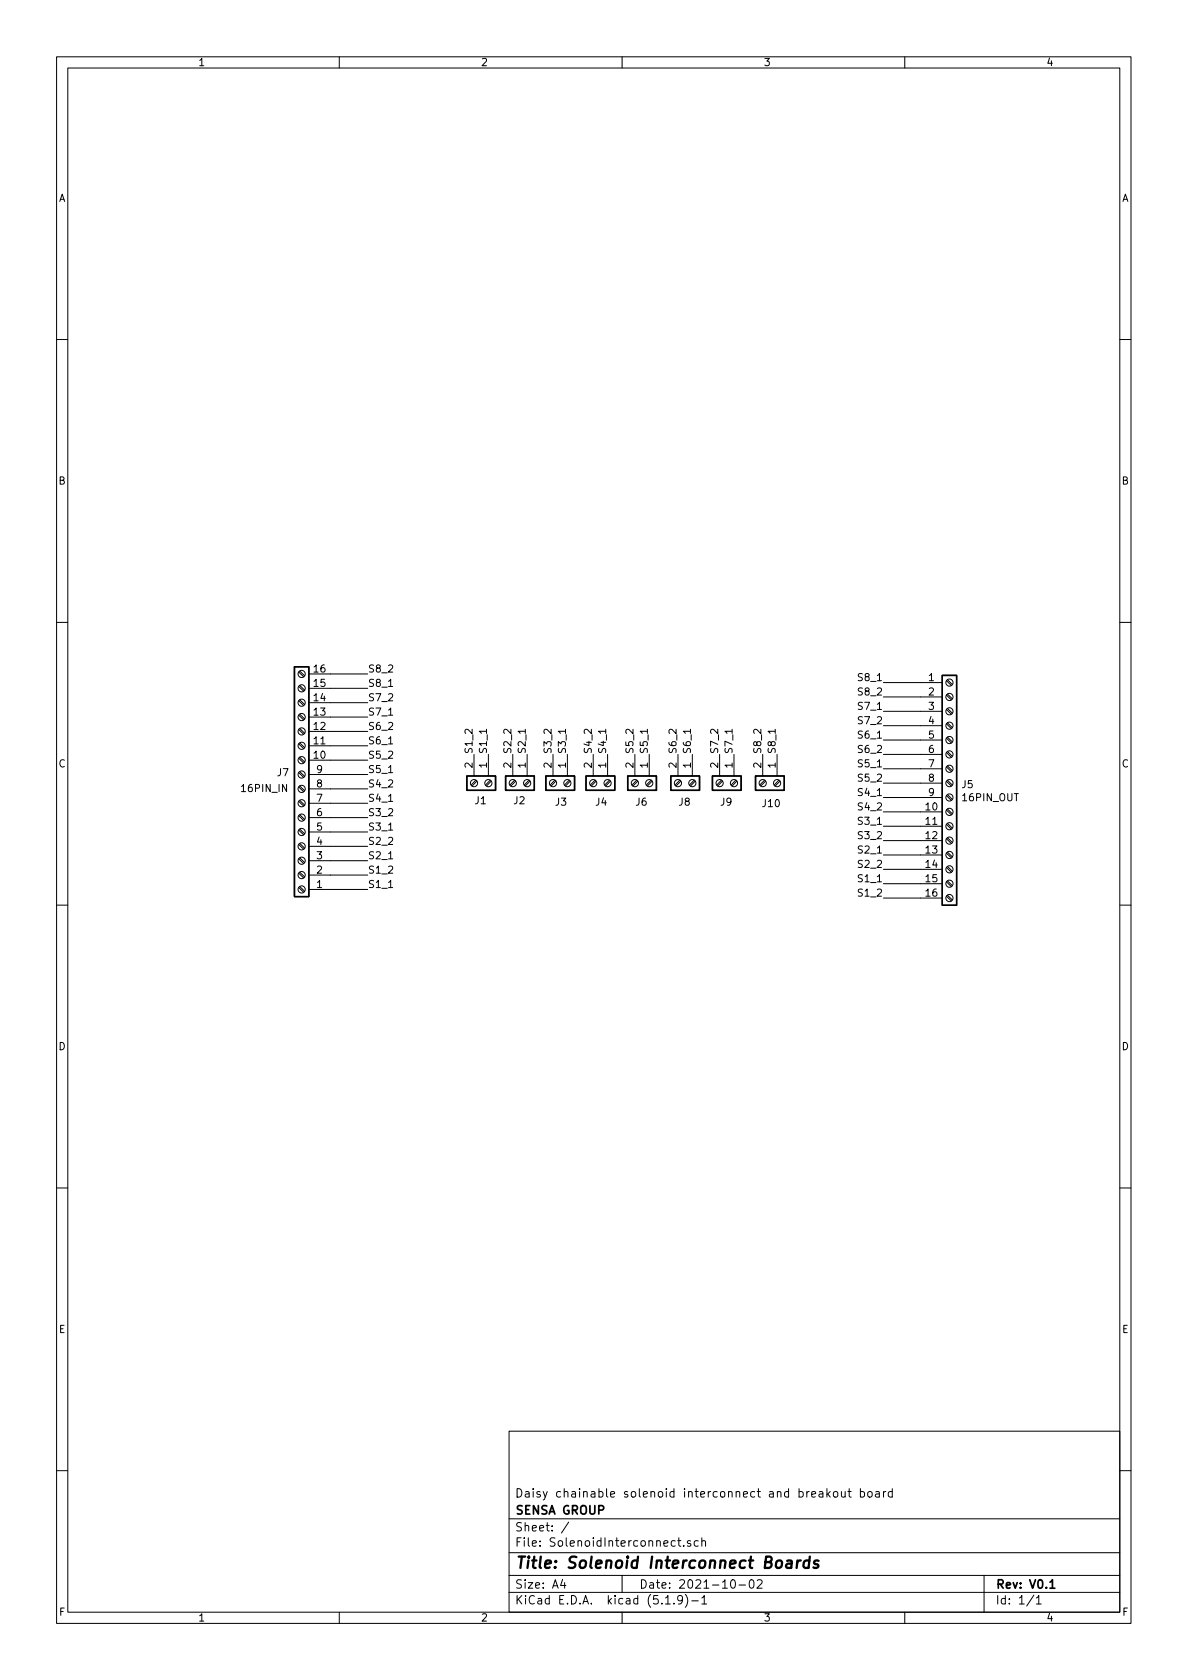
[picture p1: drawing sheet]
EESchema Schematic File Version 4
EELAYER 30 0
EELAYER END
$Descr A4 8268 11693 portrait
encoding utf-8
Sheet 1 1
Title "Solenoid Interconnect Boards"
Date "2021-10-02"
Rev "V0.1"
Comp "SENSA GROUP"
Comment1 "Daisy chainable solenoid interconnect and breakout board"
Comment2 ""
Comment3 ""
Comment4 ""
$EndDescr
$Comp
L Connector:Screw_Terminal_01x16 J7
U 1 1
P 2100 5490
F 0 "J7" H 2230 5380 50  0000 C CNN
F 1 "16PIN_IN" H 2360 5490 50  0000 C CNN
F 2 "LocalLib:16PIN_CH" H 2100 5490 50  0001 C CNN
F 3 "~" H 2100 5490 50  0001 C CNN
	1    2100 5490
	-1   0    0    1   
$EndComp
$Comp
L Connector:Screw_Terminal_01x02 J1
U 1 1
P 3400 5450
F 0 "J1" V 3520 5350 50  0000 L CNN
F 1 "Screw_Terminal_01x02" H 3480 5351 50  0001 L CNN
F 2 "LocalLib:2PIN_CH" H 3400 5450 50  0001 C CNN
F 3 "~" H 3400 5450 50  0001 C CNN
	1    3400 5450
	0    1    1    0   
$EndComp
$Comp
L Connector:Screw_Terminal_01x02 J2
U 1 1
P 3670 5450
F 0 "J2" V 3790 5350 50  0000 L CNN
F 1 "Screw_Terminal_01x02" H 3750 5351 50  0001 L CNN
F 2 "LocalLib:2PIN_CH" H 3670 5450 50  0001 C CNN
F 3 "~" H 3670 5450 50  0001 C CNN
	1    3670 5450
	0    1    1    0   
$EndComp
$Comp
L Connector:Screw_Terminal_01x02 J6
U 1 1
P 4520 5450
F 0 "J6" V 4650 5350 50  0000 L CNN
F 1 "Screw_Terminal_01x02" H 4600 5351 50  0001 L CNN
F 2 "LocalLib:2PIN_CH" H 4520 5450 50  0001 C CNN
F 3 "~" H 4520 5450 50  0001 C CNN
	1    4520 5450
	0    1    1    0   
$EndComp
$Comp
L Connector:Screw_Terminal_01x02 J4
U 1 1
P 4230 5450
F 0 "J4" V 4360 5360 50  0000 L CNN
F 1 "Screw_Terminal_01x02" H 4310 5351 50  0001 L CNN
F 2 "LocalLib:2PIN_CH" H 4230 5450 50  0001 C CNN
F 3 "~" H 4230 5450 50  0001 C CNN
	1    4230 5450
	0    1    1    0   
$EndComp
$Comp
L Connector:Screw_Terminal_01x02 J3
U 1 1
P 3950 5450
F 0 "J3" V 4080 5360 50  0000 L CNN
F 1 "Screw_Terminal_01x02" H 4030 5351 50  0001 L CNN
F 2 "LocalLib:2PIN_CH" H 3950 5450 50  0001 C CNN
F 3 "~" H 3950 5450 50  0001 C CNN
	1    3950 5450
	0    1    1    0   
$EndComp
$Comp
L Connector:Screw_Terminal_01x02 J8
U 1 1
P 4820 5450
F 0 "J8" V 4950 5350 50  0000 L CNN
F 1 "Screw_Terminal_01x02" H 4900 5351 50  0001 L CNN
F 2 "LocalLib:2PIN_CH" H 4820 5450 50  0001 C CNN
F 3 "~" H 4820 5450 50  0001 C CNN
	1    4820 5450
	0    1    1    0   
$EndComp
$Comp
L Connector:Screw_Terminal_01x02 J9
U 1 1
P 5110 5450
F 0 "J9" V 5240 5350 50  0000 L CNN
F 1 "Screw_Terminal_01x02" H 5190 5351 50  0001 L CNN
F 2 "LocalLib:2PIN_CH" H 5110 5450 50  0001 C CNN
F 3 "~" H 5110 5450 50  0001 C CNN
	1    5110 5450
	0    1    1    0   
$EndComp
$Comp
L Connector:Screw_Terminal_01x16 J5
U 1 1
P 6610 5450
F 0 "J5" H 6690 5442 50  0000 L CNN
F 1 "16PIN_OUT" H 6690 5351 50  0000 L CNN
F 2 "LocalLib:16PIN_CH" H 6610 5450 50  0001 C CNN
F 3 "~" H 6610 5450 50  0001 C CNN
	1    6610 5450
	1    0    0    -1  
$EndComp
Wire Wire Line
	2300 6190 2560 6190
Wire Wire Line
	2300 6090 2560 6090
Wire Wire Line
	2300 5990 2560 5990
Wire Wire Line
	2300 5890 2560 5890
Wire Wire Line
	2300 5790 2560 5790
Wire Wire Line
	2300 5690 2560 5690
Wire Wire Line
	2300 5590 2560 5590
Wire Wire Line
	2300 5490 2560 5490
Wire Wire Line
	2300 5390 2560 5390
Wire Wire Line
	2300 5290 2560 5290
Wire Wire Line
	2300 5190 2560 5190
Wire Wire Line
	2300 5090 2560 5090
Wire Wire Line
	2300 4990 2560 4990
Wire Wire Line
	2300 4890 2560 4890
Wire Wire Line
	2300 4790 2560 4790
Wire Wire Line
	2300 4690 2560 4690
Text Label 2560 6190 0    50   ~ 0
S1_1
Text Label 2560 6090 0    50   ~ 0
S1_2
Text Label 2560 5990 0    50   ~ 0
S2_1
Text Label 2560 5890 0    50   ~ 0
S2_2
Text Label 2560 5790 0    50   ~ 0
S3_1
Wire Wire Line
	6150 6250 6410 6250
Wire Wire Line
	6150 6150 6410 6150
Wire Wire Line
	6150 6050 6410 6050
Wire Wire Line
	6150 5950 6410 5950
Wire Wire Line
	6150 5850 6410 5850
Wire Wire Line
	6150 5750 6410 5750
Wire Wire Line
	6150 5650 6410 5650
Wire Wire Line
	6150 5550 6410 5550
Wire Wire Line
	6150 5450 6410 5450
Wire Wire Line
	6150 5350 6410 5350
Wire Wire Line
	6150 5250 6410 5250
Wire Wire Line
	6150 5150 6410 5150
Wire Wire Line
	6150 5050 6410 5050
Wire Wire Line
	6150 4950 6410 4950
Wire Wire Line
	6150 4850 6410 4850
Wire Wire Line
	6150 4750 6410 4750
Text Label 2560 5690 0    50   ~ 0
S3_2
Text Label 2560 5590 0    50   ~ 0
S4_1
Text Label 2560 5490 0    50   ~ 0
S4_2
Text Label 2560 5390 0    50   ~ 0
S5_1
Text Label 2560 5290 0    50   ~ 0
S5_2
Text Label 2560 5190 0    50   ~ 0
S6_1
Text Label 2560 5090 0    50   ~ 0
S6_2
Text Label 2560 4990 0    50   ~ 0
S7_1
Text Label 2560 4890 0    50   ~ 0
S7_2
Text Label 2560 4790 0    50   ~ 0
S8_1
Text Label 2560 4690 0    50   ~ 0
S8_2
Text Label 6150 6250 2    50   ~ 0
S1_1
Text Label 6150 6150 2    50   ~ 0
S1_2
Text Label 6150 6050 2    50   ~ 0
S2_1
Text Label 6150 5950 2    50   ~ 0
S2_2
Text Label 6150 5850 2    50   ~ 0
S3_1
Text Label 6150 5750 2    50   ~ 0
S3_2
Text Label 6150 5650 2    50   ~ 0
S4_1
Text Label 6150 5550 2    50   ~ 0
S4_2
Text Label 6150 5450 2    50   ~ 0
S5_1
Text Label 6150 5350 2    50   ~ 0
S5_2
Text Label 6150 5250 2    50   ~ 0
S6_1
Text Label 6150 5150 2    50   ~ 0
S6_2
Text Label 6150 5050 2    50   ~ 0
S7_1
Text Label 6150 4950 2    50   ~ 0
S7_2
Text Label 6150 4850 2    50   ~ 0
S8_1
Text Label 6150 4750 2    50   ~ 0
S8_2
$Comp
L Connector:Screw_Terminal_01x02 J10
U 1 1
P 5410 5450
F 0 "J10" V 5550 5340 50  0000 L CNN
F 1 "Screw_Terminal_01x02" H 5490 5351 50  0001 L CNN
F 2 "LocalLib:2PIN_CH" H 5410 5450 50  0001 C CNN
F 3 "~" H 5410 5450 50  0001 C CNN
	1    5410 5450
	0    1    1    0   
$EndComp
Text Label 3400 5250 1    50   ~ 0
S1_1
Text Label 3300 5250 1    50   ~ 0
S1_2
Text Label 3670 5250 1    50   ~ 0
S2_1
Text Label 3570 5250 1    50   ~ 0
S2_2
Text Label 3950 5250 1    50   ~ 0
S3_1
Text Label 3850 5250 1    50   ~ 0
S3_2
Text Label 4230 5250 1    50   ~ 0
S4_1
Text Label 4130 5250 1    50   ~ 0
S4_2
Text Label 4520 5250 1    50   ~ 0
S5_1
Text Label 4420 5250 1    50   ~ 0
S5_2
Text Label 4820 5250 1    50   ~ 0
S6_1
Text Label 4720 5250 1    50   ~ 0
S6_2
Text Label 5110 5250 1    50   ~ 0
S7_1
Text Label 5010 5250 1    50   ~ 0
S7_2
Text Label 5410 5250 1    50   ~ 0
S8_1
Text Label 5310 5250 1    50   ~ 0
S8_2
$EndSCHEMATC
